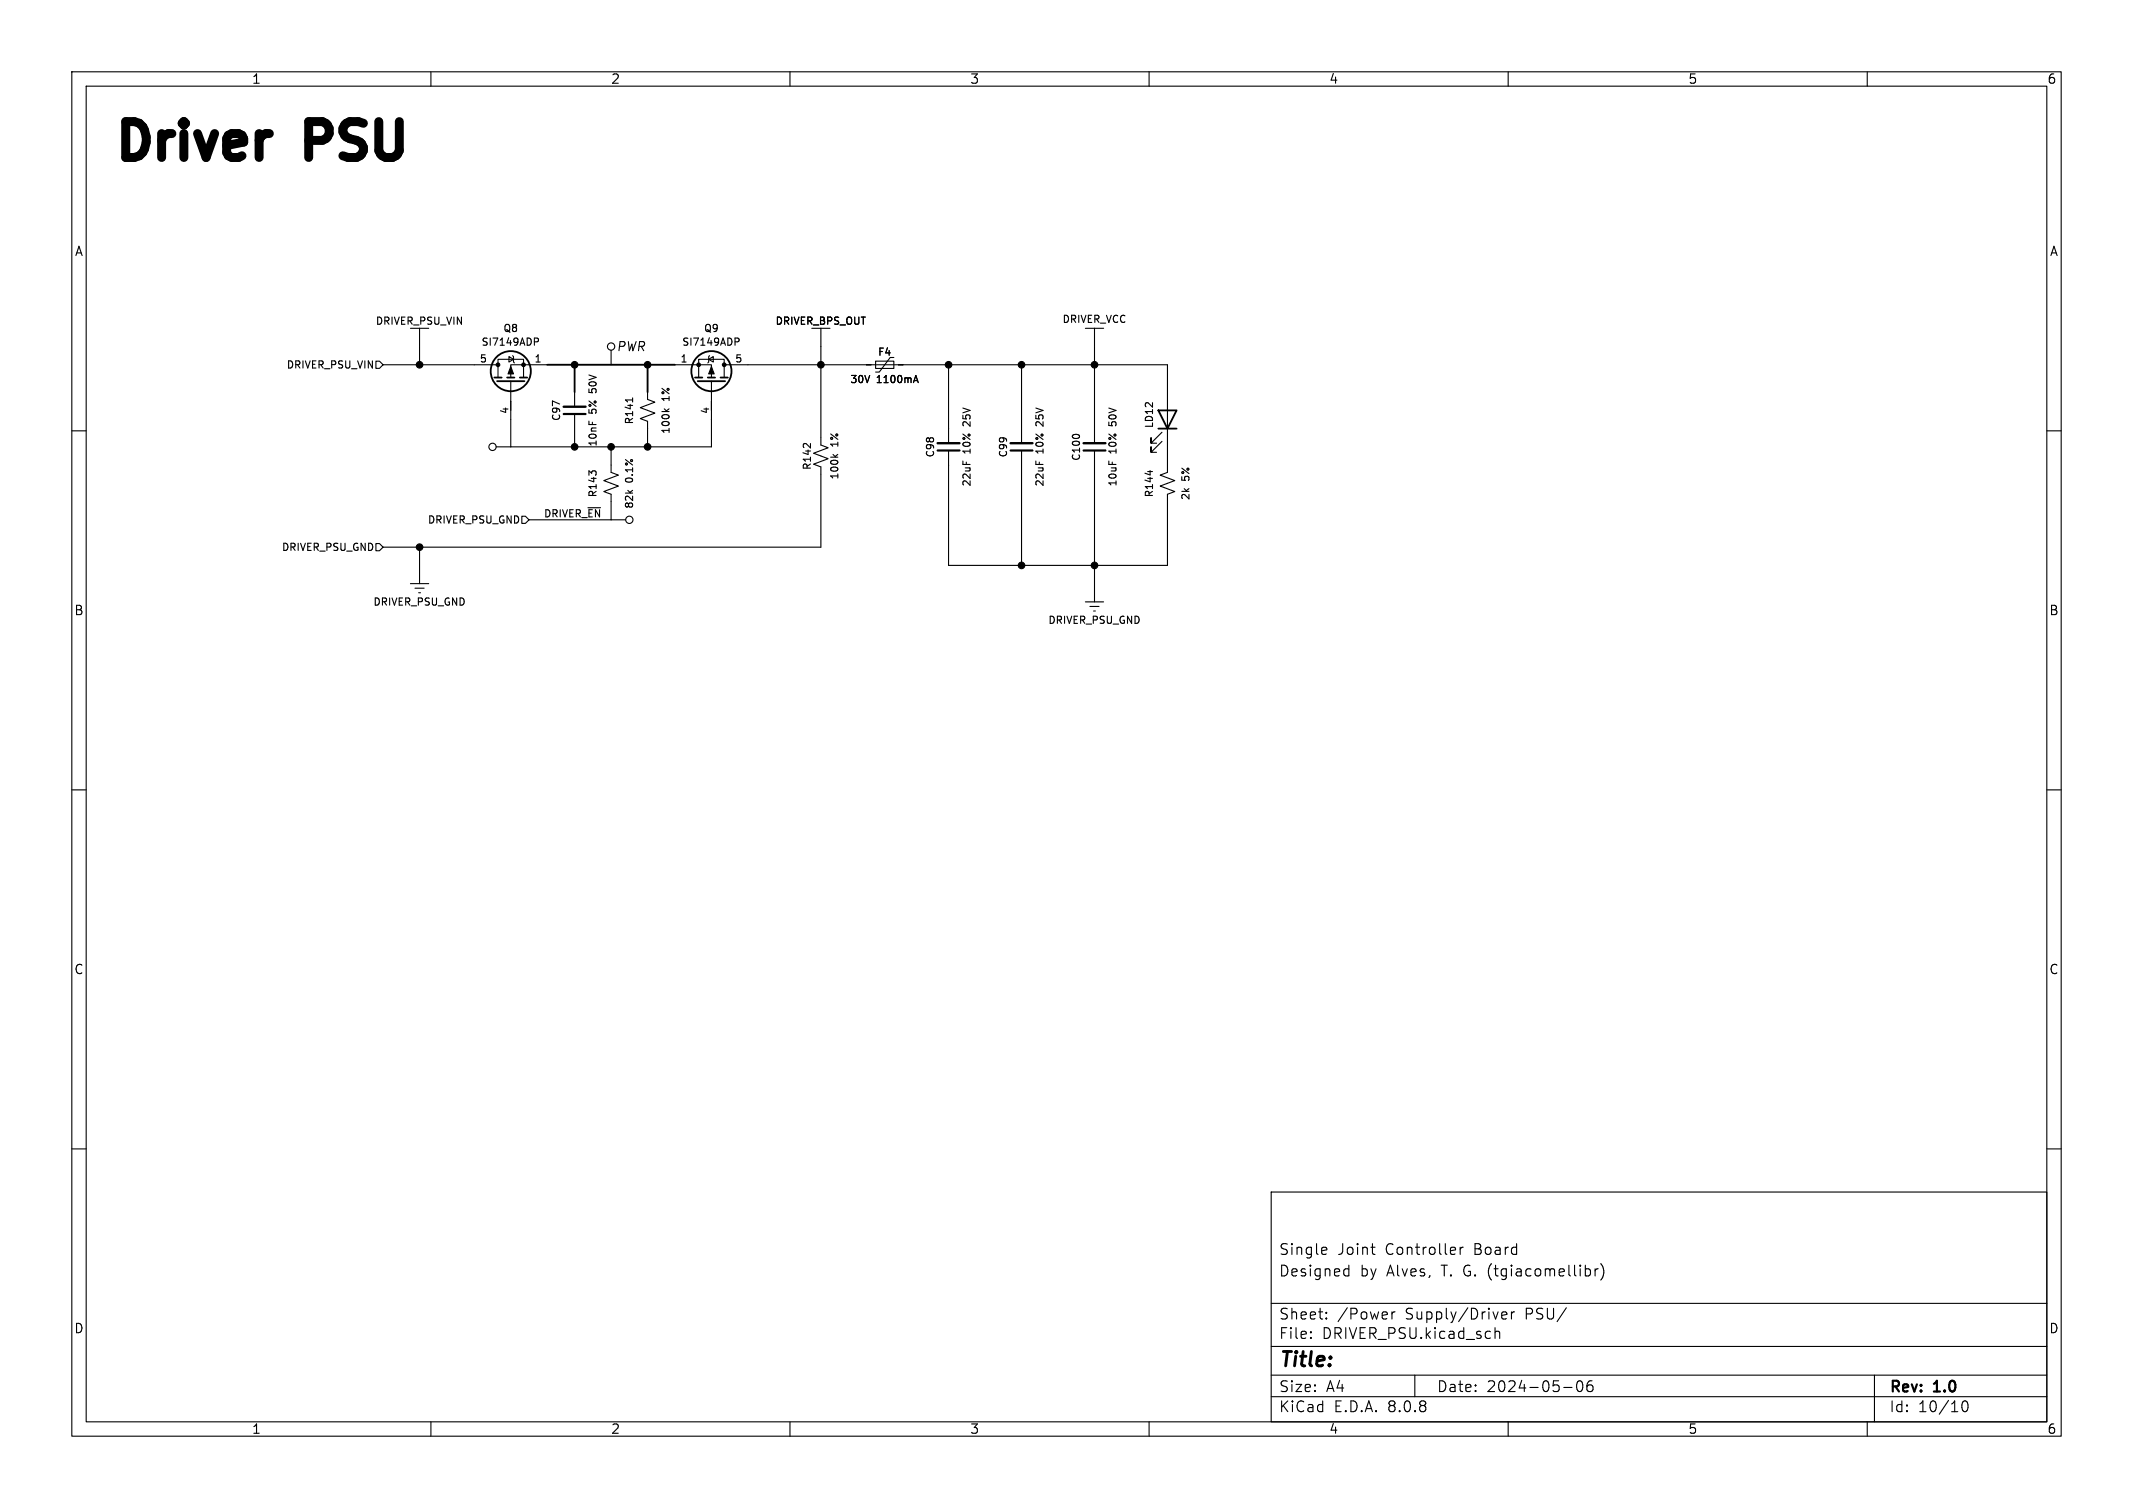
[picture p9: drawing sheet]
<svg xmlns="http://www.w3.org/2000/svg" width="297mm" height="210mm" viewBox="0 0 297 210" stroke-linecap="round" stroke-linejoin="round" font-family="sans-serif">
<g fill="none" stroke="#000" stroke-width=".15">
<path d="M10 10h277v190h-277zM12 12h273v186h-273zM60 10v2M110 10v2M160 10v2M210 10v2M260 10v2M52.3 50.3h.5l.5 .5-.5 .5h-.5zM53.3 50.8h16M58.4 45.7v5.1M69.3 52.6v-2.6h3.6v2.6M70.9 49.7l.6 .3-.6 .4z"/>
<path d="M71.1 53.1v9.1M71.4 49.5l.1 .2v.7l.1 .1M74.4 47.1h.4l.2 .2-.1 .3h-.5M76.2 50.8h-5.1v1.8M80 54.6v2M80 57.7v4.5M82 58.6v.5M85.1 48.8v2M88.1 55.4v.6M90.2 54.6v1l1 .4-2 .8 2 .7-2 .8 1 .4v3.5M92.5 56.9l.4 .4M93.2 56.9l-.4 .3"/>
<path d="M94 50.8h5.1v1.8M97.3 52.6v-2.6h3.5v2.6M98.7 50l.6-.3v.7zM98.8 49.5l-.1 .2v.7l-.1 .1M99.1 53.1v9.1h-30M100.8 50.8h61.8v15l-1.1 .4 2.1 .7-2.1 .8 2.1 .8-1 .3v9.9h-30.5v-16M102.3 47.1h.4l.2 .2-.1 .3h-.5M114.3 45.7v16.3l1 .4-2 .7 2 .8-2 .7 1 .4v11.2h-61M121.9 50.3h2.6v1h-2.6zM124.5 49.8h-.5l-1.6 2h-.5M127.3 53h.5M127.5 52.3l.4 1"/>
<path d="M132.1 50.8v10.9M142.2 50.8v10.9M152.4 45.7v16M10 60h2M52.3 75.7h.5l.5 .5-.5 .5h-.5zM58.4 76.2v5.1M72.7 71.9h.5l.5 .5-.5 .5h-.5zM73.7 72.4h13.4M82.4 65.9l-.4-.3v.6M82.5 65.6h.4M85.1 62.2v3.6l1 .4-2 .7 2 .8-2 .8 1 .3v3.6M111.9 61.8h.4"/>
<path d="M112.8 61.8v.6M116 63.3l.4 .4M116.7 63.3l-.4 .3M134.1 64.2v.5M142.2 62.7v16M144.2 64.2v.5M149.5 60.5h.6M152.4 62.7v21.1M154.4 64.2v.5M160.1 65.5v.6M161.8 61.5l-1.5 1.5v-.8v.8h.7M161.8 60.2l-1.5 1.5v-.7v.7h.7"/>
<path d="M285 60h2M57.1 81.3h2.6M57.8 81.9h1.3M58.3 82.6h.2M151.1 83.8h2.6M151.8 84.5h1.2M152.3 85.1h.2M10 110h2M285 110h2M10 160h2M177 166h108v32h-108zM184.2 173.7l.5 .1v.3l-.7 .1"/>
<path d="M184.7 174.6l-.5 .1M187.4 176.7l.4 .1M187.8 176.2v1.5M187.8 177.6l-.4 .1M190.9 173.7h.6M191.3 174.7h.2M203.3 173.7v1M203.7 173.7l-.2 .1-.2 .2M221.2 176.7l.3 .3v.4l-.3 .3M222.1 176.7v1M222.5 176.7l-.3 .1-.1 .2M222.9 176a1.72 1.72 0 0 1 0 2.3"/>
<path d="M285 160h2M60 198v2M110 198v2M160 198v2M177 194.5h108M177 191.5h108M177 187.5h108M177 181.5h108M182.5 186.3h.1l-.1 .1M182.5 186.3v.1M182.5 185.5v.1M182.5 185.5h.1l-.1 .1"/>
<path d="M184.7 183.6v.1M184.7 183.6h-.1l.1 .1M184.7 182.8v.1M184.7 182.8h-.1l.1 .1M193.8 182.7v1M194.2 182.7l-.2 .1-.2 .2M197 191.5v3M208.2 184.9v1.5M208.2 185.5a.37 .37 0 0 1 .6 .1v.8M209.1 183.2l.7-.1-.1-.3-.4-.1-.2 .2 .1 .7 .1 .1 .4-.1M210 198v2M210.5 182.7v1"/>
<path d="M210.9 182.7l-.3 .1-.1 .2M217.7 193.2h1.2M219.7 192.4a.36 .36 0 0 1 .3-.1 .36 .36 0 0 1 .3 .3 .77 .77 0 0 1-.4 1.2 .91 .91 0 0 1-.2-1.4zM221.7 192.3a.59 .59 0 0 0-.7 .6v.6l.1 .2 .4 .1 .2-.1 .1-.5-.1-.3h-.5l-.2 .3M260 198v2M261 191.5v6.5M273.3 195.2a.36 .36 0 0 1 .4-.1 .36 .36 0 0 1 .3 .3 .77 .77 0 0 1-.5 1.2 .91 .91 0 0 1-.2-1.4z"/>
<circle cx="85.1" cy="48.3" r=".51"/>
<circle cx="68.6" cy="62.2" r=".51"/>
<circle cx="87.6" cy="72.4" r=".51"/>
</g>
<g fill="#000" stroke="#000" stroke-width=".15">
<path d="M71.1 51.1l.4 1h-.8zM99.1 51.1l.3 1h-.7z"/>
<circle cx="58.4" cy="50.8" r=".46"/>
<circle cx="69.3" cy="50.8" r=".25"/>
<circle cx="72.9" cy="50.8" r=".25"/>
<circle cx="80" cy="50.8" r=".46"/>
<circle cx="90.2" cy="50.8" r=".46"/>
<circle cx="97.3" cy="50.8" r=".25"/>
<circle cx="100.8" cy="50.8" r=".25"/>
<circle cx="114.3" cy="50.8" r=".46"/>
<circle cx="132.1" cy="50.8" r=".46"/>
<circle cx="142.2" cy="50.8" r=".46"/>
<circle cx="152.4" cy="50.8" r=".46"/>
<circle cx="58.4" cy="76.2" r=".46"/>
<circle cx="80" cy="62.2" r=".46"/>
<circle cx="85.1" cy="62.2" r=".46"/>
<circle cx="90.2" cy="62.2" r=".46"/>
<circle cx="142.2" cy="78.7" r=".46"/>
<circle cx="152.4" cy="78.7" r=".46"/>
</g>
<g fill="none" stroke="#000" stroke-width=".25">
<path d="M68.8 52.6h1M69.2 53.1h3.8M70.6 52.6h1M72.4 52.6h1M76.2 50.8h17.8M80 50.8v3.8M90.2 50.8v3.8M96.8 52.6h1M97.2 53.1h3.8M98.6 52.6h1M100.3 52.6h1M161.3 57.2h2.5l-1.2 2.5z"/>
<path d="M161.3 59.7h2.5"/>
<circle cx="71.1" cy="51.7" r="2.79"/>
<circle cx="99.1" cy="51.7" r="2.79"/>
</g>
<path d="M78.5 56.6h3M130.6 61.7h3M140.7 61.7h3.1M150.9 61.7h3" fill="none" stroke="#000" stroke-width=".33"/>
<path d="M78.5 57.7h3M130.6 62.7h3M140.7 62.7h3.1M150.9 62.7h3" fill="none" stroke="#000" stroke-width=".3"/>
<g font-size="7">
<text x="15.5" y="22.6">Driver</text>
<text x="43.7" y="22.6">PSU</text>
</g>
<text font-size="2.8" x="178" y="190.9">Title:</text>
<g font-size="2.1">
<text x="178" y="178">Designed</text>
<text x="178" y="175">Single</text>
<text x="186.2" y="175">Joint</text>
<text x="189.4" y="178">by</text>
<text x="193" y="175">Controller</text>
<text x="193.2" y="178">Alves,</text>
<text x="200.9" y="178">T. G. (tgiacomellibr)</text>
<text x="205.4" y="175">Board</text>
<text x="178" y="184">Sheet:</text>
<text x="186.2" y="184">/Power</text>
<text x="195.7" y="184">Supply/Driver</text>
<text x="212.5" y="184">PSU/</text>
<text x="178" y="186.7">File:</text>
<text x="184.1" y="186.7">DRIVER_PSU.kicad_sch</text>
<text x="178" y="196.9">KiCad</text>
<text x="178" y="194.1">Size:</text>
<text x="184.7" y="194.1">A4</text>
<text x="185.7" y="196.9">E.D.A.</text>
<text x="193.3" y="196.9">8.0.8</text>
<text x="200" y="194.1">Date:</text>
<text x="207" y="194.1">2024-05-06</text>
<text x="263" y="194.3">Rev:</text>
<text x="263" y="196.9">Id:</text>
<text x="267.1" y="196.9">10/10</text>
<text x="269.4" y="194.3">1.0</text>
</g>
<g font-size="1.8">
<text x="35" y="11.9">1</text>
<text x="85" y="11.9">2</text>
<text x="135" y="11.9">3</text>
<text x="185" y="11.9">4</text>
<text x="235" y="11.9">5</text>
<text x="285" y="11.9">6</text>
<text x="10.3" y="35.9">A</text>
<text x="285.3" y="35.9">A</text>
<text x="85.8" y="49.1">PWR</text>
<text x="10.3" y="85.9">B</text>
<text x="285.3" y="85.9">B</text>
<text x="10.3" y="135.9">C</text>
<text x="285.3" y="135.9">C</text>
<text x="10.3" y="185.9">D</text>
<text x="285.3" y="185.9">D</text>
<text x="35" y="199.9">1</text>
<text x="85" y="199.9">2</text>
<text x="135" y="199.9">3</text>
<text x="185" y="199.9">4</text>
<text x="235" y="199.9">5</text>
<text x="285" y="199.9">6</text>
</g>
<g font-size="1.4">
<text x="52.2" y="45.4">DRIVER_PSU_VIN</text>
<text x="70" y="46.4">Q8</text>
<text x="97.9" y="46.4">Q9</text>
<text x="107.9" y="45.4">DRIVER_BPS_OUT</text>
<text x="147.8" y="45.2">DRIVER_VCC</text>
<text x="39.8" y="51.5">DRIVER_PSU_VIN</text>
<text x="66.7" y="50.5">5</text>
<text x="66.9" y="48.4">SI7149ADP</text>
<text x="74.3" y="50.5">1</text>
<text x="94.6" y="50.5">1</text>
<text x="94.9" y="48.4">SI7149ADP</text>
<text x="102.3" y="50.5">5</text>
<text x="118.3" y="53.6">30V</text>
<text x="122.1" y="53.6">1100mA</text>
<text x="122.2" y="49.8">F4</text>
<text x="70.9" y="57.8" transform="rotate(-90 70.9 57.8)">4</text>
<text x="78.2" y="58.7" transform="rotate(-90 78.2 58.7)">C97</text>
<text x="83.3" y="57.6" transform="rotate(-90 83.3 57.6)">5%</text>
<text x="83.3" y="54.5" transform="rotate(-90 83.3 54.5)">50V</text>
<text x="88.4" y="59.2" transform="rotate(-90 88.4 59.2)">R141</text>
<text x="93.4" y="55.9" transform="rotate(-90 93.4 55.9)">1%</text>
<text x="98.8" y="57.8" transform="rotate(-90 98.8 57.8)">4</text>
<text x="135.3" y="59.1" transform="rotate(-90 135.3 59.1)">25V</text>
<text x="145.5" y="59.1" transform="rotate(-90 145.5 59.1)">25V</text>
<text x="155.7" y="59.1" transform="rotate(-90 155.7 59.1)">50V</text>
<text x="160.7" y="59.7" transform="rotate(-90 160.7 59.7)">LD12</text>
<text x="83.3" y="62.3" transform="rotate(-90 83.3 62.3)">10nF</text>
<text x="93.4" y="60.5" transform="rotate(-90 93.4 60.5)">100k</text>
<text x="113.1" y="65.6" transform="rotate(-90 113.1 65.6)">R142</text>
<text x="116.9" y="62.2" transform="rotate(-90 116.9 62.2)">1%</text>
<text x="130.3" y="63.8" transform="rotate(-90 130.3 63.8)">C98</text>
<text x="135.3" y="63.2" transform="rotate(-90 135.3 63.2)">10%</text>
<text x="140.4" y="63.8" transform="rotate(-90 140.4 63.8)">C99</text>
<text x="145.5" y="63.2" transform="rotate(-90 145.5 63.2)">10%</text>
<text x="150.6" y="64.3" transform="rotate(-90 150.6 64.3)">C100</text>
<text x="155.7" y="63.2" transform="rotate(-90 155.7 63.2)">10%</text>
<text x="83.3" y="69.4" transform="rotate(-90 83.3 69.4)">R143</text>
<text x="88.4" y="70.9" transform="rotate(-90 88.4 70.9)">82k</text>
<text x="88.4" y="67.2" transform="rotate(-90 88.4 67.2)">0.1%</text>
<text x="116.9" y="66.9" transform="rotate(-90 116.9 66.9)">100k</text>
<text x="135.3" y="67.9" transform="rotate(-90 135.3 67.9)">22uF</text>
<text x="145.5" y="67.9" transform="rotate(-90 145.5 67.9)">22uF</text>
<text x="155.7" y="67.9" transform="rotate(-90 155.7 67.9)">10uF</text>
<text x="160.7" y="69.4" transform="rotate(-90 160.7 69.4)">R144</text>
<text x="165.8" y="69.7" transform="rotate(-90 165.8 69.7)">2k</text>
<text x="165.8" y="67" transform="rotate(-90 165.8 67)">5%</text>
<text x="39.1" y="76.9">DRIVER_PSU_GND</text>
<text x="59.4" y="73.1">DRIVER_PSU_GND</text>
<text x="75.6" y="72.1">DRIVER_~{EN}</text>
<text x="51.9" y="84.5">DRIVER_PSU_GND</text>
<text x="145.9" y="87.1">DRIVER_PSU_GND</text>
</g>
</svg>
